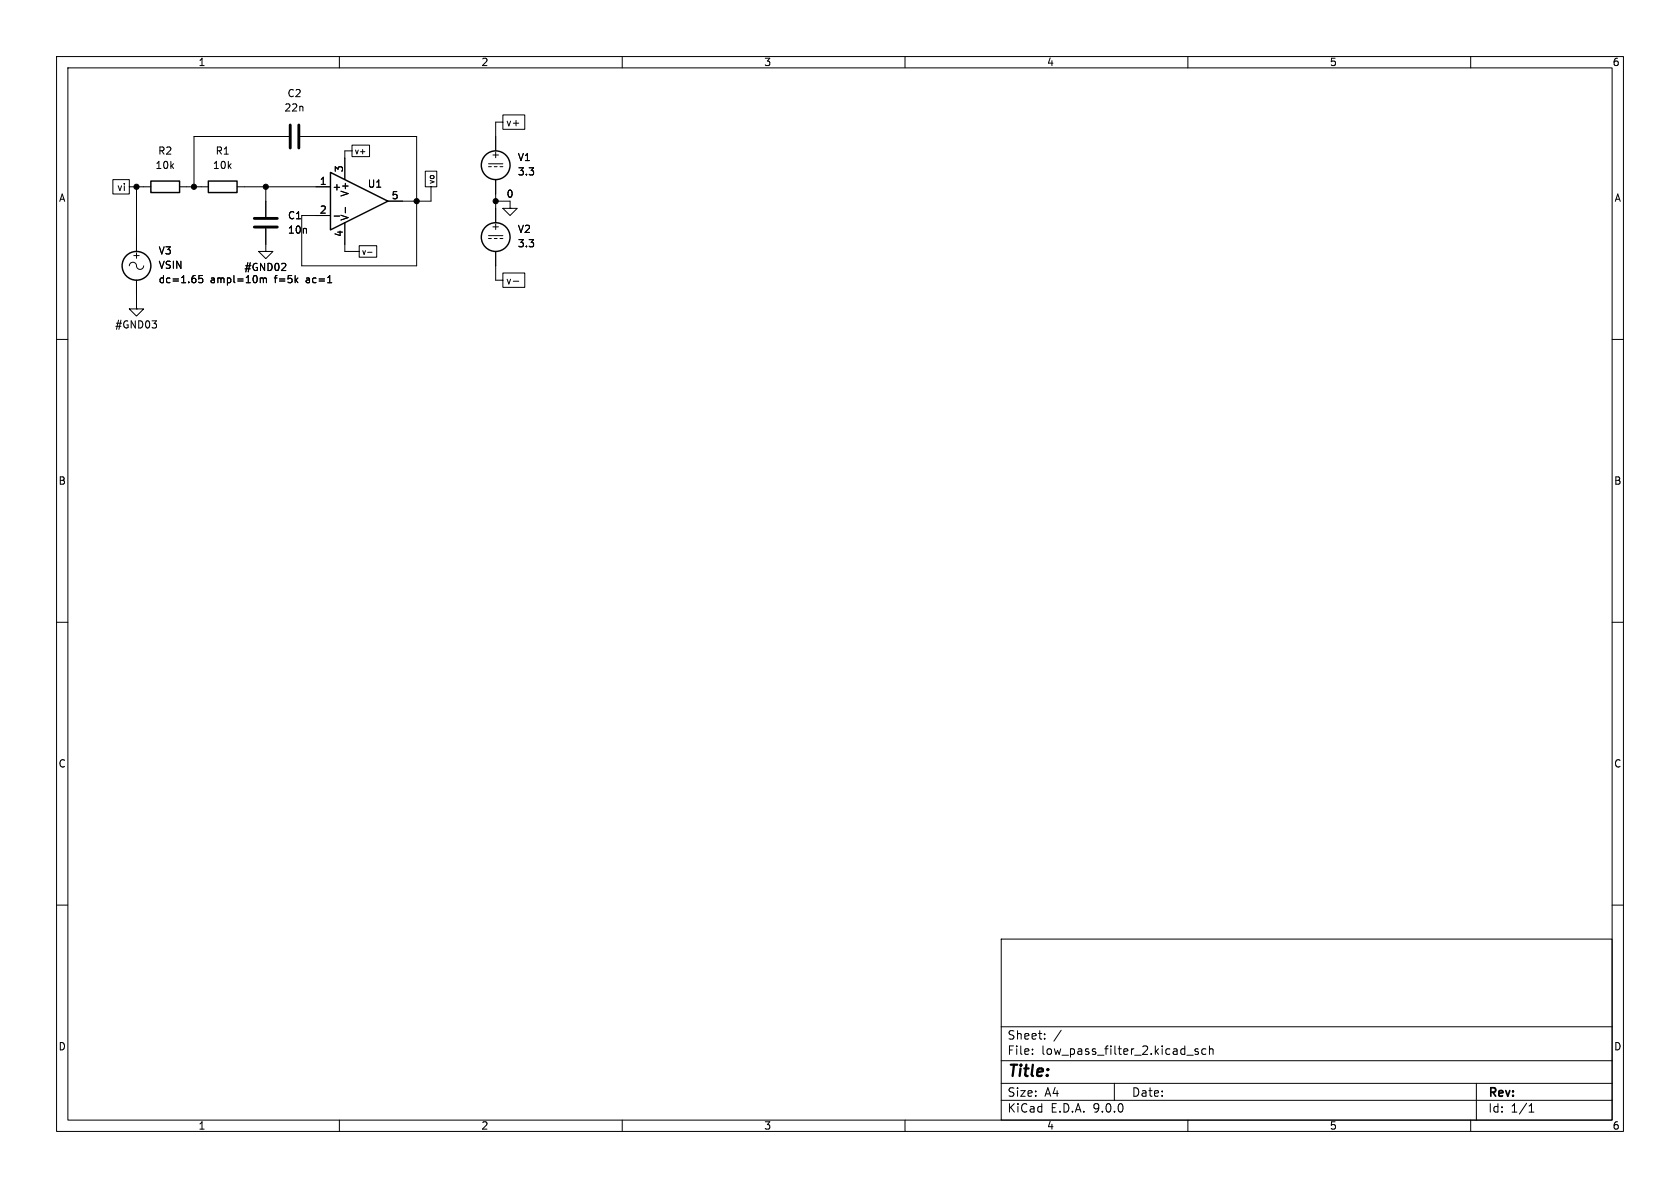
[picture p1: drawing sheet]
<svg xmlns="http://www.w3.org/2000/svg" width="297mm" height="210mm" viewBox="0 0 297 210" stroke-linecap="round" stroke-linejoin="round" font-family="sans-serif">
<g fill="none" stroke="#000" stroke-width=".18">
<path d="M10 10h277v190h-277zM12 12h273v186h-273zM60 10v2M110 10v2M160 10v2M210 10v2M260 10v2M20 31.7h2.9v2.6h-2.9zM22.9 33h3.8M24.1 33v11.5M31.7 33h5.1M41.9 33h16.5"/>
<path d="M47 33v5.4M51.1 24.1h-16.8v8.9M53.1 24.1h20.6v22.9h-20.4v-8.9h5.1M59.1 38.2h.9M61 39.4v5.1h2.5M61.1 36.7v.9M62.2 25.7h3.1v2h-3.1zM62.2 26.7h-1.2v5.1M75.2 30.3h2v2.7h-2zM76.2 33v2.6h-7.6M86.4 29h2.5M86.4 29.5h.5"/>
<path d="M87.4 29.5h.5M87.6 31.8v7.6M87.6 35.6h2.6v1.2M88.4 29.5h.5M88.9 36.8h2.5l-1.2 1.3zM88.9 20.3h3.9v2.6h-3.9zM88.9 21.6h-1.3v5.1M90.2 36.8h.1M22.9 47a.67 .67 0 0 1 .7-.6 .67 .67 0 0 1 .6 .8 .63 .63 0 0 0 .7 .4 .63 .63 0 0 0 .5-.6M22.9 54.6h2.5l-1.3 1.3zM24.1 54.6h.1M24.1 49.5v5.1"/>
<path d="M35.8 48.7h-.6l-.1 .6 .2-.1 .4 .1 .2 .1-.1 .5-.2 .1-.5-.1M45.7 44.5h2.6l-1.3 1.2zM46 49.1v.9M46 49.3l.4-.2 .2 .2M46.6 49.3l.1-.2 .3 .1 .1 .8M46.6 49.3v.7M47 44.5h.1M47 40.4v4.1M49.7 47.8h.8M50.5 46.7v.4M57.9 50h.8M63.5 43.4h3.1v2.1h-3.1z"/>
<path d="M65 44.6h.8M86.4 41.7h2.5M86.4 42.2h.5M87.4 42.2h.5M87.6 44.5v5h1.3M88.4 42.2h.5M88.9 48.3h3.9v2.5h-3.9zM90.7 49.7h1M10 60h2M285 60h2M10 110h2M285 110h2"/>
<path d="M10 160h2M177 166h108v32h-108zM285 160h2M60 198v2M110 198v2M160 198v2M177 194.5h108M177 191.5h108M177 187.5h108M177 181.5h108M182.5 186.3v.1M182.5 185.5v.1"/>
<path d="M184.7 183.6v.1M184.7 182.8v.1M187.6 182.1l-1.3 2M197 191.5v3M209.8 186.5h1.2M210 198v2M211.8 185.5l-.3-.1-.3 .2 .1 .2 .5 .2v.3h-.6M213.2 185.5l-.5-.1-.2 .3v.4l.1 .2h.6M213.8 185.5l.2-.1 .4 .1 .1 .9M213.8 184.9v1.5M260 198v2M261 191.5v6.5"/>
<path d="M270.3 196.6h.9M270.3 195.5l.4-.4v1.5"/>
</g>
<g fill="none" stroke="#000" stroke-width=".25">
<path d="M26.7 32h5v2h-5zM36.8 32h5.1v2h-5.1zM58.4 30.5l10.2 5.1-10.2 5z"/>
<circle cx="87.6" cy="29.2" r="2.54"/>
<circle cx="24.1" cy="47" r="2.54"/>
<circle cx="87.6" cy="41.9" r="2.54"/>
</g>
<path d="M45 38.6h4M51.3 22.1v4.1M52.8 22.1v4.1M45 40.1h4" fill="none" stroke="#000" stroke-width=".51"/>
<g fill="#000" stroke="#000" stroke-width=".18">
<circle cx="24.1" cy="33" r=".46"/>
<circle cx="34.3" cy="33" r=".46"/>
<circle cx="47" cy="33" r=".46"/>
<circle cx="73.7" cy="35.6" r=".46"/>
<circle cx="87.6" cy="35.6" r=".46"/>
</g>
<text font-size="2.8" x="178" y="190.9">Title:</text>
<g font-size="2.1">
<text x="178" y="184">Sheet:</text>
<text x="178" y="186.7">File:</text>
<text x="184.1" y="186.7">low_pass_filter_2.kicad_sch</text>
<text x="178" y="196.9">KiCad</text>
<text x="178" y="194.1">Size:</text>
<text x="184.7" y="194.1">A4</text>
<text x="185.7" y="196.9">E.D.A.</text>
<text x="193.3" y="196.9">9.0.0</text>
<text x="200" y="194.1">Date:</text>
<text x="263" y="194.3">Rev:</text>
<text x="263" y="196.9">Id:</text>
<text x="267.1" y="196.9">1/1</text>
</g>
<g font-size="1.8">
<text x="35" y="11.9">1</text>
<text x="85" y="11.9">2</text>
<text x="135" y="11.9">3</text>
<text x="185" y="11.9">4</text>
<text x="235" y="11.9">5</text>
<text x="285" y="11.9">6</text>
<text x="50.7" y="17.4">C2</text>
<text x="50.2" y="19.9">22n</text>
<text x="89.4" y="22.5">v+</text>
<text x="27.9" y="27.5">R2</text>
<text x="38" y="27.5">R1</text>
<text x="86.7" y="28.2">+</text>
<text x="91.4" y="28.7">V1</text>
<text x="10.3" y="35.9">A</text>
<text x="20.6" y="34">vi</text>
<text x="27.4" y="30.1">10k</text>
<text x="37.5" y="30.1">10k</text>
<text x="56.4" y="32.8">1</text>
<text x="58.7" y="33.9">+</text>
<text x="60.7" y="30.6" transform="rotate(-90 60.7 30.6)">3</text>
<text x="61.8" y="34.9" transform="rotate(-90 61.8 34.9)">V+</text>
<text x="64.9" y="33.4">U1</text>
<text x="69.1" y="35.3">5</text>
<text x="89.5" y="35.2">0</text>
<text x="91.4" y="31.2">3.3</text>
<text x="285.3" y="35.9">A</text>
<text x="50.8" y="39">C1</text>
<text x="50.8" y="41.5">10n</text>
<text x="56.4" y="37.8">2</text>
<text x="60.7" y="42" transform="rotate(-90 60.7 42)">4</text>
<text x="61.8" y="39.1" transform="rotate(-90 61.8 39.1)">V-</text>
<text x="86.7" y="40.9">+</text>
<text x="91.4" y="41.4">V2</text>
<text x="23.2" y="45.9">+</text>
<text x="27.9" y="45.2">V3</text>
<text x="27.9" y="47.7">VSIN</text>
<text x="91.4" y="43.9">3.3</text>
<text x="27.9" y="50.3">dc=1.65</text>
<text x="37.2" y="50.3">ampl=10m</text>
<text x="43.1" y="48.1">#GND02</text>
<text x="48.7" y="50.3">f=5k</text>
<text x="54.4" y="50.3">ac=1</text>
<text x="89.4" y="50.5">v-</text>
<text x="20.2" y="58.3">#GND03</text>
<text x="10.3" y="85.9">B</text>
<text x="285.3" y="85.9">B</text>
<text x="10.3" y="135.9">C</text>
<text x="285.3" y="135.9">C</text>
<text x="10.3" y="185.9">D</text>
<text x="285.3" y="185.9">D</text>
<text x="35" y="199.9">1</text>
<text x="85" y="199.9">2</text>
<text x="135" y="199.9">3</text>
<text x="185" y="199.9">4</text>
<text x="235" y="199.9">5</text>
<text x="285" y="199.9">6</text>
</g>
<g font-size="1.4">
<text x="62.6" y="27.5">v+</text>
<text x="77" y="32.6" transform="rotate(-90 77 32.6)">vo</text>
<text x="63.9" y="45.3">v-</text>
</g>
</svg>
